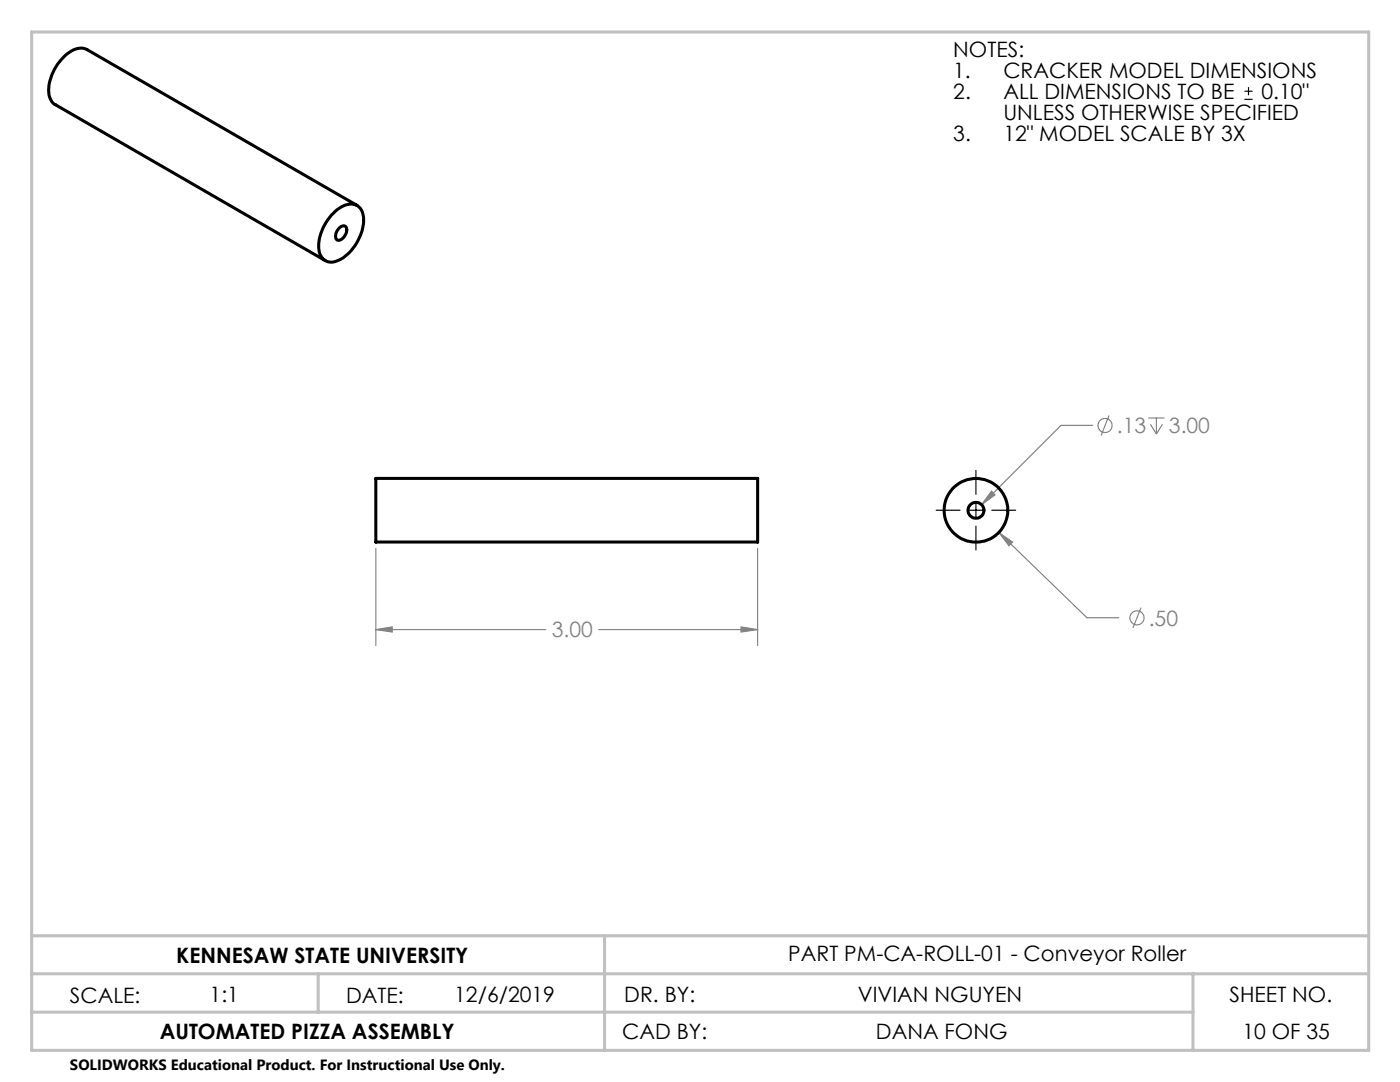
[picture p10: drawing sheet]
<svg xmlns="http://www.w3.org/2000/svg" width="279mm" height="216mm" viewBox="0 0 279 216" stroke-linecap="round" stroke-linejoin="round" font-family="sans-serif">
<g fill="none" stroke="#808080" stroke-width=".23">
<path d="M197.9 98l.7 .7-2.7 2zM218.1 84.9h-6.4l-15.8 15.8M221.3 82.9l-1.6 4M229.2 83.4h3.2M229.6 84.7l1.2 1.9M230.8 83.4v3.2M232 84.7l-1.2 1.9M75 109.4v19.4M151.2 109.4v19.4M199.4 106.3l2.7 1.9-.7 .7zM199.4 106.3l17.5 17h6.4M75 125.6l3.3-.5v1z"/>
<path d="M75 125.6h33.9M119.5 125.6h31.7M147.9 125.1l3.3 .5-3.3 .5zM227.7 121.2l-1.6 4.1"/>
<circle cx="220.5" cy="84.9" r="1.41"/>
<circle cx="226.9" cy="123.3" r="1.41"/>
</g>
<path d="M248.4 19.8h1.6M248.4 18.2h1.6M249.2 17.4v1.6M194.8 93.9v4.7M186.8 101.8h4.8M193.2 101.8h3.2M194.8 100.2v3.2M194.8 105v4.7M197.9 101.8h4.8" fill="none" stroke="#000" stroke-width=".23"/>
<path d="M120.6 186.7h152.6" fill="none" stroke="#c0c0c0" stroke-width=".23" stroke-dasharray="19 1.6 3.2 1.6" stroke-dashoffset="9.5"/>
<path d="M6.3 6.4h266.9v203.2h-266.9zM6.3 194.3h266.9M6.3 186.7h266.9M63.5 194.3v7.7M120.7 186.7v22.9M238.1 194.3v15.3M6.3 202h231.8" fill="none" stroke="#c0c0c0" stroke-width=".61"/>
<path d="M75 125.6l3.3-.5v1zM147.9 125.1l3.3 .5-3.3 .5zM199.4 106.3l2 2.6 .7-.7zM197.9 98l-2 2.7 2.7-2z" fill="#808080"/>
<g fill="none" stroke="#000" stroke-width=".61">
<path d="M66.5 42.6a4.8 4.8 0 0 1 4.3-1.8 2.88 2.88 0 0 1 1.8 3.1 9.5 9.5 0 0 1-5.4 8.2 2.56 2.56 0 0 1-3.6-2.5 9.8 9.8 0 0 1 2.9-7zM67.6 45.6a.92 .92 0 0 1 1.5-.2 2.12 2.12 0 0 1-1.7 2.5 1.36 1.36 0 0 1 0-2zM71.3 41l-53.9-31.1a3.6 3.6 0 0 0-4 .9 9.9 9.9 0 0 0-3.6 8.1l.4 1.1 .7 .8 54 31.2M75 95.5h76.2v12.7h-76.2z"/>
<circle cx="194.8" cy="101.8" r="6.4"/>
<circle cx="194.8" cy="101.8" r="1.58"/>
</g>
<g font-size="4.2">
<text x="190.2" y="11.4">NOTES:</text>
<text x="190.2" y="15.6">1.</text>
<text x="200.2" y="15.6">CRACKER MODEL DIMENSIONS</text>
<text x="190.2" y="19.8">2.</text>
<text x="200.2" y="19.8">ALL DIMENSIONS TO BE</text>
<text x="200.2" y="24">UNLESS OTHERWISE SPECIFIED</text>
<text x="251.7" y="19.8">0.10&quot;</text>
<text x="190.2" y="28.1">3.</text>
<text x="200.2" y="28.1">12&quot; MODEL SCALE BY 3X</text>
<text x="157.3" y="191.8">PART PM-CA-ROLL-01 - Conveyor Roller</text>
<text x="35.2" y="192.1">KENNESAW STATE UNIVERSITY</text>
<text x="14" y="200.2">SCALE:</text>
<text x="41.8" y="199.9">1:1</text>
<text x="69.1" y="200.2">DATE:</text>
<text x="90.7" y="199.9">12/6/2019</text>
<text x="124.6" y="199.9">DR. BY:</text>
<text x="171.2" y="199.9">VIVIAN NGUYEN</text>
<text x="245.4" y="199.9">SHEET NO.</text>
<text x="31.9" y="207.3">AUTOMATED PIZZA ASSEMBLY</text>
<text x="124.2" y="207.3">CAD BY:</text>
<text x="174.8" y="207.3">DANA FONG</text>
<text x="248" y="207.3">10 OF 35</text>
</g>
<g font-size="4.2" fill="#808080">
<text x="222.9" y="86.4">.13</text>
<text x="233.3" y="86.4">3.00</text>
<text x="229.3" y="124.8">.50</text>
<text x="110.1" y="127.2">3.00</text>
</g>
<text font-size="3" x="14" y="213.5">SOLIDWORKS Educational Product. For Instructional Use Only.</text>
</svg>
